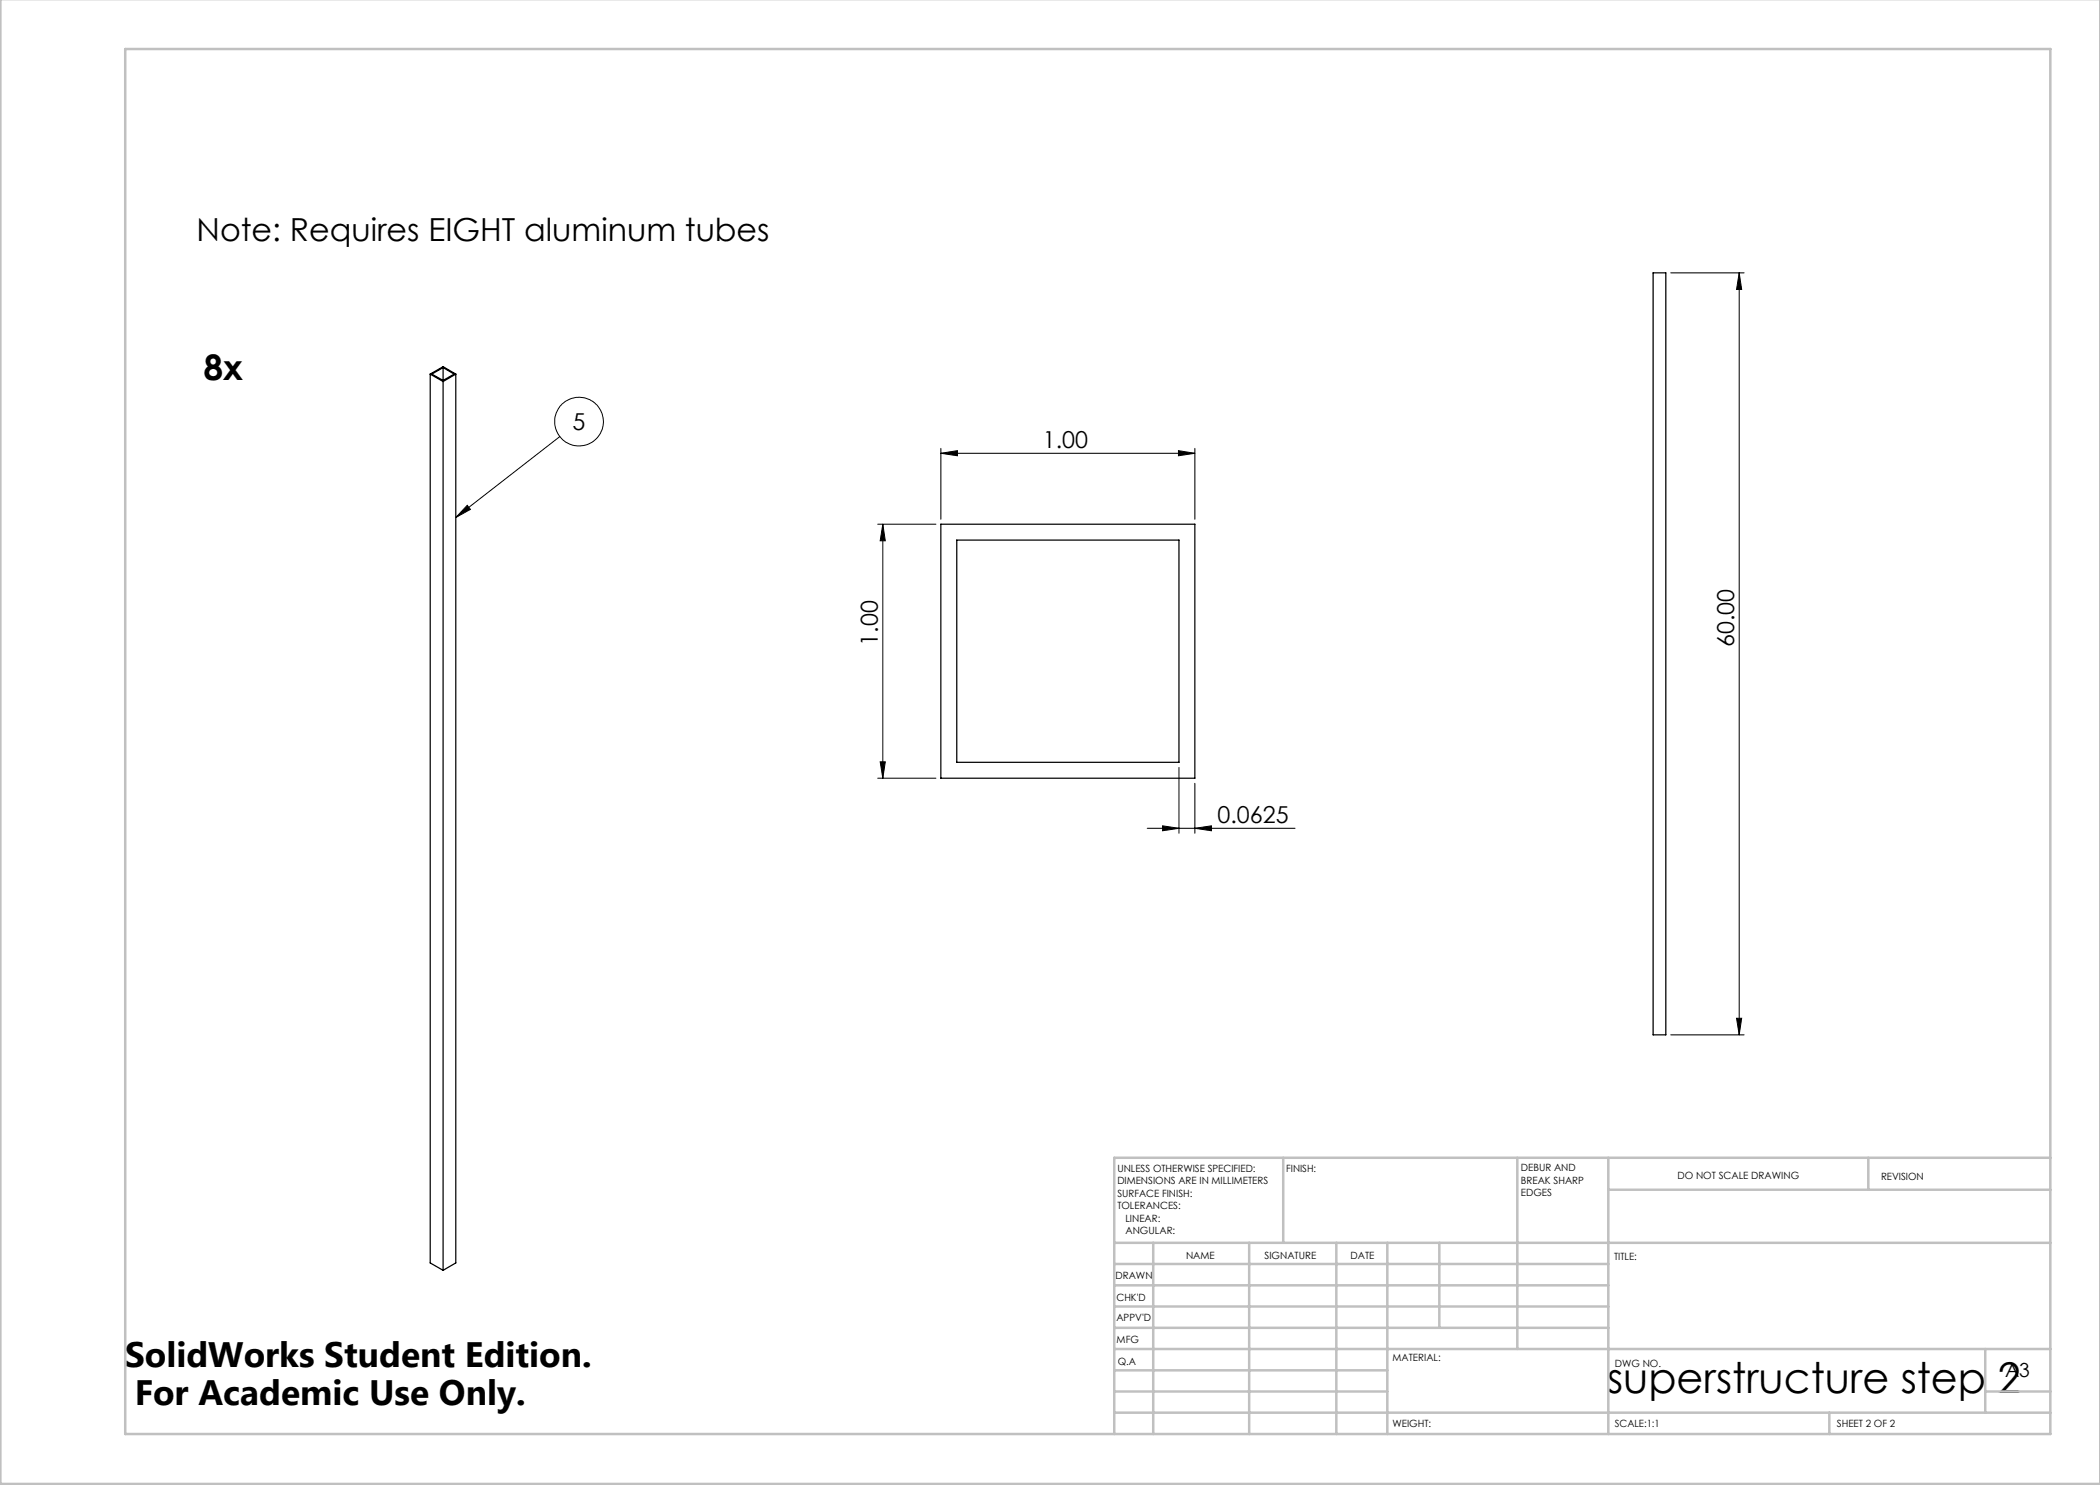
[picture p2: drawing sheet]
<svg xmlns="http://www.w3.org/2000/svg" width="420mm" height="297mm" viewBox="0 0 420 297" stroke-linecap="round" stroke-linejoin="round" font-family="sans-serif">
<g fill="none" stroke="#000" stroke-width=".2">
<path d="M334.2 54.6h14.6M347.8 54.6l.5 3.3h-1zM347.8 54.6v152.4M112 87.3l-20.8 16.2M188.2 90.7l3.3-.6v1.1zM188.2 89.7v14.2M188.2 90.7h50.8M235.7 90.1l3.3 .6-3.3 .5zM239 89.7v14.2M93.5 101.1l.6 .8-2.9 1.6zM175.5 104.8h11.7M176.6 104.8v50.8"/>
<path d="M176.6 104.8l.5 3.4h-1.1zM175.5 155.6h11.7M176 152.4h1.1l-.5 3.2zM235.8 153.5v13.1M239 156.7v9.9M229.4 165.7h29.6M232.5 165.2l3.3 .5-3.3 .5zM239 165.7l3.3-.5v1zM334.2 207h14.6M347.3 203.7h1l-.5 3.3z"/>
<circle cx="115.8" cy="84.3" r="4.9"/>
</g>
<g fill="none" stroke="#c0c0c0" stroke-width=".5">
<path d="M.1 -.1v296.9h419.9M25 9.8h385.1v277h-385.1zM256.6 231.6v17M303.5 231.6v38.2M321.7 231.6v55.2M321.7 237.9h88.4M373.7 231.6v6.3M410.1 231.6h-187.3v55.2M222.8 248.6h187.3M222.8 257.1h98.9M222.8 252.8h98.9M230.6 248.6v38.2"/>
<path d="M249.8 248.6v38.2M267.3 248.6v38.2M277.5 248.6v38.2M287.9 248.6v17M222.8 265.6h98.9M222.8 261.3h98.9M222.8 278.3h54.7M222.8 274.1h54.7M222.8 269.8h187.3M397.1 278.3h13M397.1 269.8v12.7M222.8 282.5h187.3"/>
<path d="M365.9 282.5v4.3"/>
</g>
<g fill="#000">
<path d="M93.5 101.1l.6 .8-2.9 1.6z"/>
<path d="M347.8 54.6l.5 3.3h-1zM347.3 203.7h1l-.5 3.3z"/>
<path d="M188.2 90.7l3.3-.6v1.1zM235.7 90.1l3.3 .6-3.3 .5zM232.5 165.2l3.3 .5-3.3 .5zM239 165.7l3.3-.5v1z"/>
<path d="M176 152.4h1.1l-.5 3.2zM176.6 104.8l.5 3.4h-1.1z"/>
</g>
<path d="M330.6 54.6h2.6v152.4h-2.6zM86 74.8l2.6 1.5M86 74.8l2.6-1.5 2.6 1.5M86 74.8v177.8l2.6 1.5M88.6 73.5l2.2 1.3-2.2 1.3M88.6 73.5l-2.2 1.3 2.2 1.3M88.6 73.5v2.6M88.6 76.3v177.8M91.2 74.8l-2.6 1.5M91.2 74.8v177.8l-2.6 1.5M188.2 104.8h50.8v50.8h-50.8zM191.3 108h44.5v44.5h-44.5z" fill="none" stroke="#000" stroke-width=".25"/>
<text font-size="8.5" x="321.4" y="278.5">superstructure step 2</text>
<g font-size="7.1">
<text x="40.7" y="76">8x</text>
<text x="25" y="273.3">SolidWorks Student Edition.</text>
<text x="26.9" y="281">For Academic Use Only.</text>
</g>
<text font-size="6.3" x="39.3" y="48.2">Note: Requires EIGHT aluminum tubes</text>
<g font-size="4.7">
<text x="114.5" y="86">5</text>
<text x="208.6" y="89.6">1.00</text>
<text x="175.6" y="129.1" transform="rotate(-90 175.6 129.1)">1.00</text>
<text x="346.8" y="129.4" transform="rotate(-90 346.8 129.4)">60.00</text>
<text x="243.5" y="164.6">0.0625</text>
</g>
<text font-size="3.9" x="401" y="275.4">A3</text>
<g font-size="2">
<text x="223.5" y="234.4">UNLESS OTHERWISE SPECIFIED:</text>
<text x="223.5" y="236.9">DIMENSIONS ARE IN MILLIMETERS</text>
<text x="223.5" y="239.4">SURFACE FINISH:</text>
<text x="257.2" y="234.4">FINISH:</text>
<text x="304.2" y="234.3">DEBUR AND</text>
<text x="304.2" y="236.8">BREAK SHARP</text>
<text x="304.2" y="239.3">EDGES</text>
<text x="335.5" y="235.8">DO NOT SCALE DRAWING</text>
<text x="376.2" y="236">REVISION</text>
<text x="223.5" y="241.9">TOLERANCES:</text>
<text x="225.1" y="244.4">LINEAR:</text>
<text x="225.1" y="246.9">ANGULAR:</text>
<text x="237.2" y="251.8">NAME</text>
<text x="252.9" y="251.7">SIGNATURE</text>
<text x="270.1" y="251.7">DATE</text>
<text x="223.1" y="255.9">DRAWN</text>
<text x="322.8" y="252">TITLE:</text>
<text x="223.3" y="260.1">CHK'D</text>
<text x="223.3" y="264.2">APPV'D</text>
<text x="223.3" y="268.6">MFG</text>
<text x="223.5" y="272.9">Q.A</text>
<text x="278.5" y="272.3">MATERIAL:</text>
<text x="323" y="273.4">DWG NO.</text>
<text x="278.5" y="285.3">WEIGHT:</text>
<text x="323" y="285.4">SCALE:1:1</text>
<text x="367.4" y="285.4">SHEET 2 OF 2</text>
</g>
</svg>
